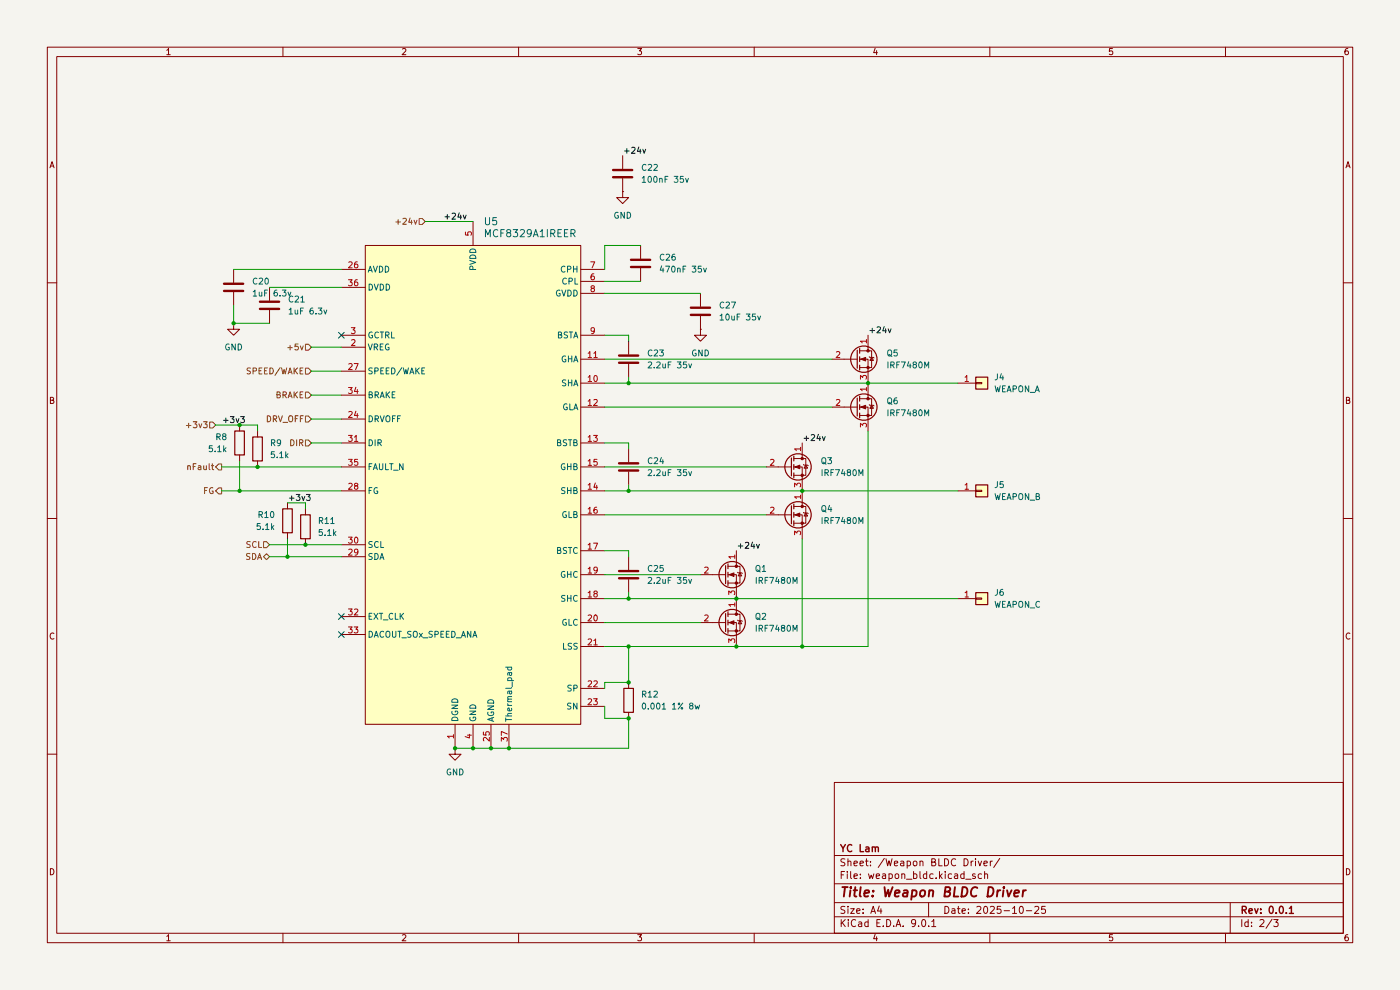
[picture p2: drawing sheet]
(kicad_sch
 (version 20250114)
 (generator "eeschema")
 (generator_version "9.0")
 (paper "A4")
 (title_block
  (title "Weapon BLDC Driver")
  (date "2025-10-25")
  (rev "0.0.1")
  (company "YC Lam"))
 (lib_symbols
  (symbol "2025-10-25_02-51-20:MCF8329A1IREER"
   (pin_names
    (offset 0.254)) (exclude_from_sim no) (in_bom yes) (on_board yes)
   (property "Reference" "U" (at 0 2.54 0) (effects (font (size 1.524 1.524))))
   (property "Value" "MCF8329A1IREER" (at 0 0 0) (effects (font (size 1.524 1.524))))
   (property "Footprint" "footprints:REE0036A-IPC_A" (at 0 0 0) (effects (font (size 1.27 1.27)
    (italic yes)) (hide yes)))
   (property "Datasheet" "https://www.ti.com/lit/gpn/mcf8329a" (at 0 0 0) (effects (font (size 1.27 1.27)
    (italic yes)) (hide yes)))
   (property "Description" "" (at 0 0 0) (effects (font (size 1.27 1.27)) (hide yes)))
   (symbol "MCF8329A1IREER_0_1"
    (pin power_in line (at -1.27 0 0) (length 5.08) (name "AVDD" (effects (font (size 1.27 1.27)))) (number "26" (effects (font (size 1.27 1.27)))))
    (pin power_in line (at -1.27 -3.81 0) (length 5.08) (name "DVDD" (effects (font (size 1.27 1.27)))) (number "36" (effects (font (size 1.27 1.27)))))
    (pin unspecified line (at -1.27 -13.97 0) (length 5.08) (name "GCTRL" (effects (font (size 1.27 1.27)))) (number "3" (effects (font (size 1.27 1.27)))))
    (pin power_in line (at -1.27 -16.51 0) (length 5.08) (name "VREG" (effects (font (size 1.27 1.27)))) (number "2" (effects (font (size 1.27 1.27)))))
    (pin input line (at -1.27 -26.67 0) (length 5.08) (name "BRAKE" (effects (font (size 1.27 1.27)))) (number "34" (effects (font (size 1.27 1.27)))))
    (pin input line (at -1.27 -31.75 0) (length 5.08) (name "DRVOFF" (effects (font (size 1.27 1.27)))) (number "24" (effects (font (size 1.27 1.27)))))
    (pin input line (at -1.27 -36.83 0) (length 5.08) (name "DIR" (effects (font (size 1.27 1.27)))) (number "31" (effects (font (size 1.27 1.27)))))
    (pin open_collector line (at -1.27 -41.91 0) (length 5.08) (name "FAULT_N" (effects (font (size 1.27 1.27)))) (number "35" (effects (font (size 1.27 1.27)))))
    (pin open_collector line (at -1.27 -46.99 0) (length 5.08) (name "FG" (effects (font (size 1.27 1.27)))) (number "28" (effects (font (size 1.27 1.27)))))
    (pin input line (at -1.27 -58.42 0) (length 5.08) (name "SCL" (effects (font (size 1.27 1.27)))) (number "30" (effects (font (size 1.27 1.27)))))
    (pin bidirectional line (at -1.27 -60.96 0) (length 5.08) (name "SDA" (effects (font (size 1.27 1.27)))) (number "29" (effects (font (size 1.27 1.27)))))
    (pin input line (at -1.27 -73.66 0) (length 5.08) (name "EXT_CLK" (effects (font (size 1.27 1.27)))) (number "32" (effects (font (size 1.27 1.27)))))
    (pin bidirectional line (at -1.27 -77.47 0) (length 5.08) (name "DACOUT_SOx_SPEED_ANA" (effects (font (size 1.27 1.27)))) (number "33" (effects (font (size 1.27 1.27)))))
    (pin power_in line (at 22.86 -101.6 90) (length 5.08) (name "DGND" (effects (font (size 1.27 1.27)))) (number "1" (effects (font (size 1.27 1.27)))))
    (pin power_in line (at 26.67 10.16 270) (length 5.08) (name "PVDD" (effects (font (size 1.27 1.27)))) (number "5" (effects (font (size 1.27 1.27)))))
    (pin power_in line (at 26.67 -101.6 90) (length 5.08) (name "GND" (effects (font (size 1.27 1.27)))) (number "4" (effects (font (size 1.27 1.27)))))
    (pin power_in line (at 30.48 -101.6 90) (length 5.08) (name "AGND" (effects (font (size 1.27 1.27)))) (number "25" (effects (font (size 1.27 1.27)))))
    (pin power_in line (at 34.29 -101.6 90) (length 5.08) (name "Thermal_pad" (effects (font (size 1.27 1.27)))) (number "37" (effects (font (size 1.27 1.27)))))
    (pin unspecified line (at 54.61 0 180) (length 5.08) (name "CPH" (effects (font (size 1.27 1.27)))) (number "7" (effects (font (size 1.27 1.27)))))
    (pin unspecified line (at 54.61 -2.54 180) (length 5.08) (name "CPL" (effects (font (size 1.27 1.27)))) (number "6" (effects (font (size 1.27 1.27)))))
    (pin power_in line (at 54.61 -5.08 180) (length 5.08) (name "GVDD" (effects (font (size 1.27 1.27)))) (number "8" (effects (font (size 1.27 1.27)))))
    (pin unspecified line (at 54.61 -13.97 180) (length 5.08) (name "BSTA" (effects (font (size 1.27 1.27)))) (number "9" (effects (font (size 1.27 1.27)))))
    (pin unspecified line (at 54.61 -19.05 180) (length 5.08) (name "GHA" (effects (font (size 1.27 1.27)))) (number "11" (effects (font (size 1.27 1.27)))))
    (pin unspecified line (at 54.61 -24.13 180) (length 5.08) (name "SHA" (effects (font (size 1.27 1.27)))) (number "10" (effects (font (size 1.27 1.27)))))
    (pin unspecified line (at 54.61 -29.21 180) (length 5.08) (name "GLA" (effects (font (size 1.27 1.27)))) (number "12" (effects (font (size 1.27 1.27)))))
    (pin unspecified line (at 54.61 -36.83 180) (length 5.08) (name "BSTB" (effects (font (size 1.27 1.27)))) (number "13" (effects (font (size 1.27 1.27)))))
    (pin unspecified line (at 54.61 -41.91 180) (length 5.08) (name "GHB" (effects (font (size 1.27 1.27)))) (number "15" (effects (font (size 1.27 1.27)))))
    (pin unspecified line (at 54.61 -46.99 180) (length 5.08) (name "SHB" (effects (font (size 1.27 1.27)))) (number "14" (effects (font (size 1.27 1.27)))))
    (pin unspecified line (at 54.61 -52.07 180) (length 5.08) (name "GLB" (effects (font (size 1.27 1.27)))) (number "16" (effects (font (size 1.27 1.27)))))
    (pin unspecified line (at 54.61 -59.69 180) (length 5.08) (name "BSTC" (effects (font (size 1.27 1.27)))) (number "17" (effects (font (size 1.27 1.27)))))
    (pin unspecified line (at 54.61 -64.77 180) (length 5.08) (name "GHC" (effects (font (size 1.27 1.27)))) (number "19" (effects (font (size 1.27 1.27)))))
    (pin unspecified line (at 54.61 -69.85 180) (length 5.08) (name "SHC" (effects (font (size 1.27 1.27)))) (number "18" (effects (font (size 1.27 1.27)))))
    (pin unspecified line (at 54.61 -74.93 180) (length 5.08) (name "GLC" (effects (font (size 1.27 1.27)))) (number "20" (effects (font (size 1.27 1.27)))))
    (pin power_in line (at 54.61 -80.01 180) (length 5.08) (name "LSS" (effects (font (size 1.27 1.27)))) (number "21" (effects (font (size 1.27 1.27)))))
    (pin tri_state line (at 54.61 -88.9 180) (length 5.08) (name "SP" (effects (font (size 1.27 1.27)))) (number "22" (effects (font (size 1.27 1.27)))))
    (pin tri_state line (at 54.61 -92.71 180) (length 5.08) (name "SN" (effects (font (size 1.27 1.27)))) (number "23" (effects (font (size 1.27 1.27))))))
   (symbol "MCF8329A1IREER_1_1"
    (rectangle (start 3.81 5.08) (end 49.53 -96.52) (stroke (width 0) (type solid)) (fill (type background)))
    (pin input line (at -1.27 -21.59 0) (length 5.08) (name "SPEED/WAKE" (effects (font (size 1.27 1.27)))) (number "27" (effects (font (size 1.27 1.27))))))
   (embedded_fonts no))
  (symbol "Connector_Generic:Conn_01x01"
   (pin_names
    (offset 1.016) (hide yes)) (exclude_from_sim no) (in_bom yes) (on_board yes)
   (property "Reference" "J" (at 0 2.54 0) (effects (font (size 1.27 1.27))))
   (property "Value" "Conn_01x01" (at 0 -2.54 0) (effects (font (size 1.27 1.27))))
   (property "Footprint" "" (at 0 0 0) (effects (font (size 1.27 1.27)) (hide yes)))
   (property "Datasheet" "~" (at 0 0 0) (effects (font (size 1.27 1.27)) (hide yes)))
   (property "Description" "Generic connector, single row, 01x01, script generated (kicad-library-utils/schlib/autogen/connector/)" (at 0 0 0) (effects (font (size 1.27 1.27)) (hide yes)))
   (symbol "Conn_01x01_1_1"
    (rectangle (start -1.27 1.27) (end 1.27 -1.27) (stroke (width 0.254) (type default)) (fill (type background)))
    (rectangle (start -1.27 0.127) (end 0 -0.127) (stroke (width 0.1524) (type default)) (fill (type none)))
    (pin passive line (at -5.08 0 0) (length 3.81) (name "Pin_1" (effects (font (size 1.27 1.27)))) (number "1" (effects (font (size 1.27 1.27))))))
   (embedded_fonts no))
  (symbol "Device:C"
   (pin_numbers (hide yes))
   (pin_names
    (offset 0.254)) (exclude_from_sim no) (in_bom yes) (on_board yes)
   (property "Reference" "C" (at 0.635 2.54 0) (effects (font (size 1.27 1.27)) (justify left)))
   (property "Value" "C" (at 0.635 -2.54 0) (effects (font (size 1.27 1.27)) (justify left)))
   (property "Footprint" "" (at 0.9652 -3.81 0) (effects (font (size 1.27 1.27)) (hide yes)))
   (property "Datasheet" "~" (at 0 0 0) (effects (font (size 1.27 1.27)) (hide yes)))
   (property "Description" "Unpolarized capacitor" (at 0 0 0) (effects (font (size 1.27 1.27)) (hide yes)))
   (symbol "C_0_1"
    (polyline (pts (xy -2.032 0.762) (xy 2.032 0.762)) (stroke (width 0.508) (type default)) (fill (type none)))
    (polyline (pts (xy -2.032 -0.762) (xy 2.032 -0.762)) (stroke (width 0.508) (type default)) (fill (type none))))
   (symbol "C_1_1"
    (pin passive line (at 0 3.81 270) (length 2.794) (name "~" (effects (font (size 1.27 1.27)))) (number "1" (effects (font (size 1.27 1.27)))))
    (pin passive line (at 0 -3.81 90) (length 2.794) (name "~" (effects (font (size 1.27 1.27)))) (number "2" (effects (font (size 1.27 1.27))))))
   (embedded_fonts no))
  (symbol "Device:R"
   (pin_numbers (hide yes))
   (pin_names
    (offset 0)) (exclude_from_sim no) (in_bom yes) (on_board yes)
   (property "Reference" "R" (at 2.032 0 90) (effects (font (size 1.27 1.27))))
   (property "Value" "R" (at 0 0 90) (effects (font (size 1.27 1.27))))
   (property "Footprint" "" (at -1.778 0 90) (effects (font (size 1.27 1.27)) (hide yes)))
   (property "Datasheet" "~" (at 0 0 0) (effects (font (size 1.27 1.27)) (hide yes)))
   (property "Description" "Resistor" (at 0 0 0) (effects (font (size 1.27 1.27)) (hide yes)))
   (symbol "R_0_1"
    (rectangle (start -1.016 -2.54) (end 1.016 2.54) (stroke (width 0.254) (type default)) (fill (type none))))
   (symbol "R_1_1"
    (pin passive line (at 0 3.81 270) (length 1.27) (name "~" (effects (font (size 1.27 1.27)))) (number "1" (effects (font (size 1.27 1.27)))))
    (pin passive line (at 0 -3.81 90) (length 1.27) (name "~" (effects (font (size 1.27 1.27)))) (number "2" (effects (font (size 1.27 1.27))))))
   (embedded_fonts no))
  (symbol "Transistor_FET:IRF7480M"
   (pin_names (hide yes)) (exclude_from_sim no) (in_bom yes) (on_board yes)
   (property "Reference" "Q" (at 5.08 1.905 0) (effects (font (size 1.27 1.27)) (justify left)))
   (property "Value" "IRF7480M" (at 5.08 0 0) (effects (font (size 1.27 1.27)) (justify left)))
   (property "Footprint" "Package_DirectFET:DirectFET_ME" (at 5.08 -1.905 0) (effects (font (size 1.27 1.27)
    (italic yes)) (justify left) (hide yes)))
   (property "Datasheet" "https://www.infineon.com/dgdl/Infineon-IRF7480M-DS-v01_02-EN.pdf?fileId=5546d462533600a4015355ff8fa41c30" (at 5.08 -3.81 0) (effects (font (size 1.27 1.27)) (justify left) (hide yes)))
   (property "Description" "330A Id, 40V Vds, 1.2mOhm Rds, N-Channel MOSFET, DirectFET ME" (at 0 0 0) (effects (font (size 1.27 1.27)) (hide yes)))
   (symbol "IRF7480M_0_1"
    (polyline (pts (xy 0.254 1.905) (xy 0.254 -1.905)) (stroke (width 0.254) (type default)) (fill (type none)))
    (polyline (pts (xy 0.254 0) (xy -2.54 0)) (stroke (width 0) (type default)) (fill (type none)))
    (polyline (pts (xy 0.762 2.286) (xy 0.762 1.27)) (stroke (width 0.254) (type default)) (fill (type none)))
    (polyline (pts (xy 0.762 0.508) (xy 0.762 -0.508)) (stroke (width 0.254) (type default)) (fill (type none)))
    (polyline (pts (xy 0.762 -1.27) (xy 0.762 -2.286)) (stroke (width 0.254) (type default)) (fill (type none)))
    (polyline (pts (xy 0.762 -1.778) (xy 3.302 -1.778) (xy 3.302 1.778) (xy 0.762 1.778)) (stroke (width 0) (type default)) (fill (type none)))
    (polyline (pts (xy 1.016 0) (xy 2.032 0.381) (xy 2.032 -0.381) (xy 1.016 0)) (stroke (width 0) (type default)) (fill (type outline)))
    (circle (center 1.651 0) (radius 2.794) (stroke (width 0.254) (type default)) (fill (type none)))
    (polyline (pts (xy 2.54 2.54) (xy 2.54 1.778)) (stroke (width 0) (type default)) (fill (type none)))
    (circle (center 2.54 1.778) (radius 0.254) (stroke (width 0) (type default)) (fill (type outline)))
    (circle (center 2.54 -1.778) (radius 0.254) (stroke (width 0) (type default)) (fill (type outline)))
    (polyline (pts (xy 2.54 -2.54) (xy 2.54 0) (xy 0.762 0)) (stroke (width 0) (type default)) (fill (type none)))
    (polyline (pts (xy 2.794 0.508) (xy 2.921 0.381) (xy 3.683 0.381) (xy 3.81 0.254)) (stroke (width 0) (type default)) (fill (type none)))
    (polyline (pts (xy 3.302 0.381) (xy 2.921 -0.254) (xy 3.683 -0.254) (xy 3.302 0.381)) (stroke (width 0) (type default)) (fill (type none))))
   (symbol "IRF7480M_1_1"
    (pin input line (at -5.08 0 0) (length 2.54) (name "G" (effects (font (size 1.27 1.27)))) (number "2" (effects (font (size 1.27 1.27)))))
    (pin passive line (at 2.54 5.08 270) (length 2.54) (name "D" (effects (font (size 1.27 1.27)))) (number "1" (effects (font (size 1.27 1.27)))))
    (pin passive line (at 2.54 -5.08 90) (length 2.54) (name "S" (effects (font (size 1.27 1.27)))) (number "3" (effects (font (size 1.27 1.27))))))
   (embedded_fonts no))
  (symbol "power:GND"
   (power)
   (pin_numbers (hide yes))
   (pin_names
    (offset 0) (hide yes)) (exclude_from_sim no) (in_bom yes) (on_board yes)
   (property "Reference" "#PWR" (at 0 -6.35 0) (effects (font (size 1.27 1.27)) (hide yes)))
   (property "Value" "GND" (at 0 -3.81 0) (effects (font (size 1.27 1.27))))
   (property "Footprint" "" (at 0 0 0) (effects (font (size 1.27 1.27)) (hide yes)))
   (property "Datasheet" "" (at 0 0 0) (effects (font (size 1.27 1.27)) (hide yes)))
   (property "Description" "Power symbol creates a global label with name \"GND\" , ground" (at 0 0 0) (effects (font (size 1.27 1.27)) (hide yes)))
   (symbol "GND_0_1"
    (polyline (pts (xy 0 0) (xy 0 -1.27) (xy 1.27 -1.27) (xy 0 -2.54) (xy -1.27 -1.27) (xy 0 -1.27)) (stroke (width 0) (type default)) (fill (type none))))
   (symbol "GND_1_1"
    (pin power_in line (at 0 0 270) (length 0) (name "~" (effects (font (size 1.27 1.27)))) (number "1" (effects (font (size 1.27 1.27))))))
   (embedded_fonts no)))
 (junction
  (at 50.8 104.14)
  (diameter 0)
  (color 0 0 0 0))
 (junction
  (at 60.96 118.11)
  (diameter 0)
  (color 0 0 0 0))
 (junction
  (at 64.77 115.57)
  (diameter 0)
  (color 0 0 0 0))
 (junction
  (at 49.53 68.58)
  (diameter 0)
  (color 0 0 0 0))
 (junction
  (at 50.8 90.17)
  (diameter 0)
  (color 0 0 0 0))
 (junction
  (at 133.35 104.14)
  (diameter 0)
  (color 0 0 0 0))
 (junction
  (at 156.21 137.16)
  (diameter 0)
  (color 0 0 0 0))
 (junction
  (at 184.15 81.28)
  (diameter 0)
  (color 0 0 0 0))
 (junction
  (at 133.35 81.28)
  (diameter 0)
  (color 0 0 0 0))
 (junction
  (at 96.52 158.75)
  (diameter 0)
  (color 0 0 0 0))
 (junction
  (at 133.35 137.16)
  (diameter 0)
  (color 0 0 0 0))
 (junction
  (at 170.18 137.16)
  (diameter 0)
  (color 0 0 0 0))
 (junction
  (at 133.35 152.4)
  (diameter 0)
  (color 0 0 0 0))
 (junction
  (at 170.18 104.14)
  (diameter 0)
  (color 0 0 0 0))
 (junction
  (at 156.21 127)
  (diameter 0)
  (color 0 0 0 0))
 (junction
  (at 107.95 158.75)
  (diameter 0)
  (color 0 0 0 0))
 (junction
  (at 133.35 144.78)
  (diameter 0)
  (color 0 0 0 0))
 (junction
  (at 54.61 99.06)
  (diameter 0)
  (color 0 0 0 0))
 (junction
  (at 104.14 158.75)
  (diameter 0)
  (color 0 0 0 0))
 (junction
  (at 133.35 127)
  (diameter 0)
  (color 0 0 0 0))
 (junction
  (at 100.33 158.75)
  (diameter 0)
  (color 0 0 0 0))
 (no_connect
  (at 72.39 130.81))
 (no_connect
  (at 72.39 134.62))
 (no_connect
  (at 72.39 71.12))
 (wire
  (pts (xy 133.35 137.16) (xy 128.27 137.16))
  (stroke (width 0) (type default)))
 (wire
  (pts (xy 128.27 152.4) (xy 128.27 149.86))
  (stroke (width 0) (type default)))
 (wire
  (pts (xy 133.35 152.4) (xy 128.27 152.4))
  (stroke (width 0) (type default)))
 (wire
  (pts (xy 49.53 64.77) (xy 49.53 68.58))
  (stroke (width 0) (type default)))
 (wire
  (pts (xy 128.27 86.36) (xy 176.53 86.36))
  (stroke (width 0) (type default)))
 (wire
  (pts (xy 133.35 93.98) (xy 128.27 93.98))
  (stroke (width 0) (type default)))
 (wire
  (pts (xy 128.27 62.23) (xy 148.59 62.23))
  (stroke (width 0) (type default)))
 (wire
  (pts (xy 133.35 127) (xy 156.21 127))
  (stroke (width 0) (type default)))
 (wire
  (pts (xy 133.35 116.84) (xy 128.27 116.84))
  (stroke (width 0) (type default)))
 (wire
  (pts (xy 156.21 137.16) (xy 170.18 137.16))
  (stroke (width 0) (type default)))
 (wire
  (pts (xy 57.15 115.57) (xy 64.77 115.57))
  (stroke (width 0) (type default)))
 (wire
  (pts (xy 133.35 95.25) (xy 133.35 93.98))
  (stroke (width 0) (type default)))
 (wire
  (pts (xy 64.77 115.57) (xy 72.39 115.57))
  (stroke (width 0) (type default)))
 (wire
  (pts (xy 49.53 57.15) (xy 72.39 57.15))
  (stroke (width 0) (type default)))
 (wire
  (pts (xy 57.15 60.96) (xy 72.39 60.96))
  (stroke (width 0) (type default)))
 (wire
  (pts (xy 128.27 76.2) (xy 176.53 76.2))
  (stroke (width 0) (type default)))
 (wire
  (pts (xy 128.27 144.78) (xy 133.35 144.78))
  (stroke (width 0) (type default)))
 (wire
  (pts (xy 128.27 109.22) (xy 162.56 109.22))
  (stroke (width 0) (type default)))
 (wire
  (pts (xy 135.89 52.07) (xy 128.27 52.07))
  (stroke (width 0) (type default)))
 (wire
  (pts (xy 133.35 72.39) (xy 133.35 71.12))
  (stroke (width 0) (type default)))
 (wire
  (pts (xy 90.17 46.99) (xy 100.33 46.99))
  (stroke (width 0) (type default)))
 (wire
  (pts (xy 54.61 99.06) (xy 72.39 99.06))
  (stroke (width 0) (type default)))
 (wire
  (pts (xy 46.99 99.06) (xy 54.61 99.06))
  (stroke (width 0) (type default)))
 (wire
  (pts (xy 64.77 106.68) (xy 64.77 107.95))
  (stroke (width 0) (type default)))
 (wire
  (pts (xy 60.96 114.3) (xy 60.96 118.11))
  (stroke (width 0) (type default)))
 (wire
  (pts (xy 128.27 81.28) (xy 133.35 81.28))
  (stroke (width 0) (type default)))
 (wire
  (pts (xy 66.04 83.82) (xy 72.39 83.82))
  (stroke (width 0) (type default)))
 (wire
  (pts (xy 96.52 158.75) (xy 100.33 158.75))
  (stroke (width 0) (type default)))
 (wire
  (pts (xy 45.72 90.17) (xy 50.8 90.17))
  (stroke (width 0) (type default)))
 (wire
  (pts (xy 184.15 81.28) (xy 203.2 81.28))
  (stroke (width 0) (type default)))
 (wire
  (pts (xy 128.27 59.69) (xy 135.89 59.69))
  (stroke (width 0) (type default)))
 (wire
  (pts (xy 156.21 137.16) (xy 133.35 137.16))
  (stroke (width 0) (type default)))
 (wire
  (pts (xy 133.35 80.01) (xy 133.35 81.28))
  (stroke (width 0) (type default)))
 (wire
  (pts (xy 133.35 158.75) (xy 107.95 158.75))
  (stroke (width 0) (type default)))
 (wire
  (pts (xy 133.35 152.4) (xy 133.35 158.75))
  (stroke (width 0) (type default)))
 (wire
  (pts (xy 133.35 118.11) (xy 133.35 116.84))
  (stroke (width 0) (type default)))
 (wire
  (pts (xy 128.27 52.07) (xy 128.27 57.15))
  (stroke (width 0) (type default)))
 (wire
  (pts (xy 170.18 104.14) (xy 203.2 104.14))
  (stroke (width 0) (type default)))
 (wire
  (pts (xy 50.8 97.79) (xy 50.8 104.14))
  (stroke (width 0) (type default)))
 (wire
  (pts (xy 133.35 102.87) (xy 133.35 104.14))
  (stroke (width 0) (type default)))
 (wire
  (pts (xy 49.53 68.58) (xy 57.15 68.58))
  (stroke (width 0) (type default)))
 (wire
  (pts (xy 54.61 91.44) (xy 54.61 90.17))
  (stroke (width 0) (type default)))
 (wire
  (pts (xy 46.99 104.14) (xy 50.8 104.14))
  (stroke (width 0) (type default)))
 (wire
  (pts (xy 128.27 121.92) (xy 148.59 121.92))
  (stroke (width 0) (type default)))
 (wire
  (pts (xy 184.15 137.16) (xy 170.18 137.16))
  (stroke (width 0) (type default)))
 (wire
  (pts (xy 100.33 158.75) (xy 104.14 158.75))
  (stroke (width 0) (type default)))
 (wire
  (pts (xy 66.04 78.74) (xy 72.39 78.74))
  (stroke (width 0) (type default)))
 (wire
  (pts (xy 54.61 90.17) (xy 50.8 90.17))
  (stroke (width 0) (type default)))
 (wire
  (pts (xy 128.27 146.05) (xy 128.27 144.78))
  (stroke (width 0) (type default)))
 (wire
  (pts (xy 66.04 93.98) (xy 72.39 93.98))
  (stroke (width 0) (type default)))
 (wire
  (pts (xy 128.27 104.14) (xy 133.35 104.14))
  (stroke (width 0) (type default)))
 (wire
  (pts (xy 60.96 106.68) (xy 64.77 106.68))
  (stroke (width 0) (type default)))
 (wire
  (pts (xy 60.96 118.11) (xy 72.39 118.11))
  (stroke (width 0) (type default)))
 (wire
  (pts (xy 128.27 127) (xy 133.35 127))
  (stroke (width 0) (type default)))
 (wire
  (pts (xy 184.15 91.44) (xy 184.15 137.16))
  (stroke (width 0) (type default)))
 (wire
  (pts (xy 133.35 71.12) (xy 128.27 71.12))
  (stroke (width 0) (type default)))
 (wire
  (pts (xy 170.18 114.3) (xy 170.18 137.16))
  (stroke (width 0) (type default)))
 (wire
  (pts (xy 156.21 127) (xy 203.2 127))
  (stroke (width 0) (type default)))
 (wire
  (pts (xy 66.04 73.66) (xy 72.39 73.66))
  (stroke (width 0) (type default)))
 (wire
  (pts (xy 104.14 158.75) (xy 107.95 158.75))
  (stroke (width 0) (type default)))
 (wire
  (pts (xy 128.27 99.06) (xy 162.56 99.06))
  (stroke (width 0) (type default)))
 (wire
  (pts (xy 133.35 137.16) (xy 133.35 144.78))
  (stroke (width 0) (type default)))
 (wire
  (pts (xy 133.35 125.73) (xy 133.35 127))
  (stroke (width 0) (type default)))
 (wire
  (pts (xy 133.35 81.28) (xy 184.15 81.28))
  (stroke (width 0) (type default)))
 (wire
  (pts (xy 128.27 132.08) (xy 148.59 132.08))
  (stroke (width 0) (type default)))
 (wire
  (pts (xy 57.15 118.11) (xy 60.96 118.11))
  (stroke (width 0) (type default)))
 (wire
  (pts (xy 50.8 104.14) (xy 72.39 104.14))
  (stroke (width 0) (type default)))
 (wire
  (pts (xy 66.04 88.9) (xy 72.39 88.9))
  (stroke (width 0) (type default)))
 (wire
  (pts (xy 133.35 104.14) (xy 170.18 104.14))
  (stroke (width 0) (type default)))
 (label "+24v"
  (at 93.98 46.99 0)
  (effects (font (size 1.27 1.27)) (justify left bottom)))
 (label "+24v"
  (at 170.18 93.98 0)
  (effects (font (size 1.27 1.27)) (justify left bottom)))
 (label "+3v3"
  (at 46.99 90.17 0)
  (effects (font (size 1.27 1.27)) (justify left bottom)))
 (label "+24v"
  (at 156.21 116.84 0)
  (effects (font (size 1.27 1.27)) (justify left bottom)))
 (label "+3v3"
  (at 60.96 106.68 0)
  (effects (font (size 1.27 1.27)) (justify left bottom)))
 (label "+24v"
  (at 184.15 71.12 0)
  (effects (font (size 1.27 1.27)) (justify left bottom)))
 (label "+24v"
  (at 132.08 33.02 0)
  (effects (font (size 1.27 1.27)) (justify left bottom)))
 (hierarchical_label "+3v3"
  (shape input)
  (at 45.72 90.17 180)
  (effects (font (size 1.27 1.27)) (justify right)))
 (hierarchical_label "DRV_OFF"
  (shape input)
  (at 66.04 88.9 180)
  (effects (font (size 1.27 1.27)) (justify right)))
 (hierarchical_label "BRAKE"
  (shape input)
  (at 66.04 83.82 180)
  (effects (font (size 1.27 1.27)) (justify right)))
 (hierarchical_label "FG"
  (shape output)
  (at 46.99 104.14 180)
  (effects (font (size 1.27 1.27)) (justify right)))
 (hierarchical_label "+24v"
  (shape input)
  (at 90.17 46.99 180)
  (effects (font (size 1.27 1.27)) (justify right)))
 (hierarchical_label "+5v"
  (shape input)
  (at 66.04 73.66 180)
  (effects (font (size 1.27 1.27)) (justify right)))
 (hierarchical_label "SPEED{slash}WAKE"
  (shape input)
  (at 66.04 78.74 180)
  (effects (font (size 1.27 1.27)) (justify right)))
 (hierarchical_label "SCL"
  (shape input)
  (at 57.15 115.57 180)
  (effects (font (size 1.27 1.27)) (justify right)))
 (hierarchical_label "nFault"
  (shape output)
  (at 46.99 99.06 180)
  (effects (font (size 1.27 1.27)) (justify right)))
 (hierarchical_label "SDA"
  (shape bidirectional)
  (at 57.15 118.11 180)
  (effects (font (size 1.27 1.27)) (justify right)))
 (hierarchical_label "DIR"
  (shape input)
  (at 66.04 93.98 180)
  (effects (font (size 1.27 1.27)) (justify right)))
 (symbol
  (lib_id "Transistor_FET:IRF7480M")
  (at 167.64 99.06 0)
  (unit 1)
  (exclude_from_sim no)
  (in_bom yes)
  (on_board yes)
  (dnp no)
  (fields_autoplaced yes)
  (property "Reference" "Q3" (at 173.99 97.7899 0) (effects (font (size 1.27 1.27)) (justify left)))
  (property "Value" "IRF7480M" (at 173.99 100.3299 0) (effects (font (size 1.27 1.27)) (justify left)))
  (property "Footprint" "Package_DirectFET:DirectFET_ME" (at 172.72 100.965 0) (effects (font (size 1.27 1.27)
    (italic yes)) (justify left) (hide yes)))
  (property "Datasheet" "https://www.infineon.com/dgdl/Infineon-IRF7480M-DS-v01_02-EN.pdf?fileId=5546d462533600a4015355ff8fa41c30" (at 172.72 102.87 0) (effects (font (size 1.27 1.27)) (justify left) (hide yes)))
  (property "Description" "330A Id, 40V Vds, 1.2mOhm Rds, N-Channel MOSFET, DirectFET ME" (at 167.64 99.06 0) (effects (font (size 1.27 1.27)) (hide yes)))
  (pin "3")
  (pin "2")
  (pin "1"))
 (symbol
  (lib_id "Transistor_FET:IRF7480M")
  (at 153.67 132.08 0)
  (unit 1)
  (exclude_from_sim no)
  (in_bom yes)
  (on_board yes)
  (dnp no)
  (fields_autoplaced yes)
  (property "Reference" "Q2" (at 160.02 130.8099 0) (effects (font (size 1.27 1.27)) (justify left)))
  (property "Value" "IRF7480M" (at 160.02 133.3499 0) (effects (font (size 1.27 1.27)) (justify left)))
  (property "Footprint" "Package_DirectFET:DirectFET_ME" (at 158.75 133.985 0) (effects (font (size 1.27 1.27)
    (italic yes)) (justify left) (hide yes)))
  (property "Datasheet" "https://www.infineon.com/dgdl/Infineon-IRF7480M-DS-v01_02-EN.pdf?fileId=5546d462533600a4015355ff8fa41c30" (at 158.75 135.89 0) (effects (font (size 1.27 1.27)) (justify left) (hide yes)))
  (property "Description" "330A Id, 40V Vds, 1.2mOhm Rds, N-Channel MOSFET, DirectFET ME" (at 153.67 132.08 0) (effects (font (size 1.27 1.27)) (hide yes)))
  (pin "3")
  (pin "2")
  (pin "1"))
 (symbol
  (lib_id "Transistor_FET:IRF7480M")
  (at 167.64 109.22 0)
  (unit 1)
  (exclude_from_sim no)
  (in_bom yes)
  (on_board yes)
  (dnp no)
  (fields_autoplaced yes)
  (property "Reference" "Q4" (at 173.99 107.9499 0) (effects (font (size 1.27 1.27)) (justify left)))
  (property "Value" "IRF7480M" (at 173.99 110.4899 0) (effects (font (size 1.27 1.27)) (justify left)))
  (property "Footprint" "Package_DirectFET:DirectFET_ME" (at 172.72 111.125 0) (effects (font (size 1.27 1.27)
    (italic yes)) (justify left) (hide yes)))
  (property "Datasheet" "https://www.infineon.com/dgdl/Infineon-IRF7480M-DS-v01_02-EN.pdf?fileId=5546d462533600a4015355ff8fa41c30" (at 172.72 113.03 0) (effects (font (size 1.27 1.27)) (justify left) (hide yes)))
  (property "Description" "330A Id, 40V Vds, 1.2mOhm Rds, N-Channel MOSFET, DirectFET ME" (at 167.64 109.22 0) (effects (font (size 1.27 1.27)) (hide yes)))
  (pin "3")
  (pin "2")
  (pin "1"))
 (symbol
  (lib_id "Device:R")
  (at 64.77 111.76 0)
  (unit 1)
  (exclude_from_sim no)
  (in_bom yes)
  (on_board yes)
  (dnp no)
  (fields_autoplaced yes)
  (property "Reference" "R11" (at 67.31 110.4899 0) (effects (font (size 1.27 1.27)) (justify left)))
  (property "Value" "5.1k" (at 67.31 113.0299 0) (effects (font (size 1.27 1.27)) (justify left)))
  (property "Footprint" "Resistor_SMD:R_0402_1005Metric" (at 62.992 111.76 90) (effects (font (size 1.27 1.27)) (hide yes)))
  (property "Datasheet" "~" (at 64.77 111.76 0) (effects (font (size 1.27 1.27)) (hide yes)))
  (property "Description" "Resistor" (at 64.77 111.76 0) (effects (font (size 1.27 1.27)) (hide yes)))
  (pin "1")
  (pin "2"))
 (symbol
  (lib_id "Device:C")
  (at 148.59 66.04 0)
  (unit 1)
  (exclude_from_sim no)
  (in_bom yes)
  (on_board yes)
  (dnp no)
  (fields_autoplaced yes)
  (property "Reference" "C27" (at 152.4 64.7699 0) (effects (font (size 1.27 1.27)) (justify left)))
  (property "Value" "10uF 35v" (at 152.4 67.3099 0) (effects (font (size 1.27 1.27)) (justify left)))
  (property "Footprint" "Capacitor_SMD:C_0603_1608Metric" (at 149.5552 69.85 0) (effects (font (size 1.27 1.27)) (hide yes)))
  (property "Datasheet" "~" (at 148.59 66.04 0) (effects (font (size 1.27 1.27)) (hide yes)))
  (property "Description" "Unpolarized capacitor" (at 148.59 66.04 0) (effects (font (size 1.27 1.27)) (hide yes)))
  (pin "1")
  (pin "2"))
 (symbol
  (lib_id "Transistor_FET:IRF7480M")
  (at 181.61 76.2 0)
  (unit 1)
  (exclude_from_sim no)
  (in_bom yes)
  (on_board yes)
  (dnp no)
  (fields_autoplaced yes)
  (property "Reference" "Q5" (at 187.96 74.9299 0) (effects (font (size 1.27 1.27)) (justify left)))
  (property "Value" "IRF7480M" (at 187.96 77.4699 0) (effects (font (size 1.27 1.27)) (justify left)))
  (property "Footprint" "Package_DirectFET:DirectFET_ME" (at 186.69 78.105 0) (effects (font (size 1.27 1.27)
    (italic yes)) (justify left) (hide yes)))
  (property "Datasheet" "https://www.infineon.com/dgdl/Infineon-IRF7480M-DS-v01_02-EN.pdf?fileId=5546d462533600a4015355ff8fa41c30" (at 186.69 80.01 0) (effects (font (size 1.27 1.27)) (justify left) (hide yes)))
  (property "Description" "330A Id, 40V Vds, 1.2mOhm Rds, N-Channel MOSFET, DirectFET ME" (at 181.61 76.2 0) (effects (font (size 1.27 1.27)) (hide yes)))
  (pin "3")
  (pin "2")
  (pin "1"))
 (symbol
  (lib_id "Device:R")
  (at 133.35 148.59 0)
  (unit 1)
  (exclude_from_sim no)
  (in_bom yes)
  (on_board yes)
  (dnp no)
  (fields_autoplaced yes)
  (property "Reference" "R12" (at 135.89 147.3199 0) (effects (font (size 1.27 1.27)) (justify left)))
  (property "Value" "0.001 1% 8w" (at 135.89 149.8599 0) (effects (font (size 1.27 1.27)) (justify left)))
  (property "Footprint" "Resistor_SMD:R_2512_6332Metric" (at 131.572 148.59 90) (effects (font (size 1.27 1.27)) (hide yes)))
  (property "Datasheet" "~" (at 133.35 148.59 0) (effects (font (size 1.27 1.27)) (hide yes)))
  (property "Description" "Resistor" (at 133.35 148.59 0) (effects (font (size 1.27 1.27)) (hide yes)))
  (pin "1")
  (pin "2"))
 (symbol
  (lib_id "power:GND")
  (at 148.59 69.85 0)
  (unit 1)
  (exclude_from_sim no)
  (in_bom yes)
  (on_board yes)
  (dnp no)
  (fields_autoplaced yes)
  (property "Reference" "#PWR016" (at 148.59 76.2 0) (effects (font (size 1.27 1.27)) (hide yes)))
  (property "Value" "GND" (at 148.59 74.93 0) (effects (font (size 1.27 1.27))))
  (property "Footprint" "" (at 148.59 69.85 0) (effects (font (size 1.27 1.27)) (hide yes)))
  (property "Datasheet" "" (at 148.59 69.85 0) (effects (font (size 1.27 1.27)) (hide yes)))
  (property "Description" "Power symbol creates a global label with name \"GND\" , ground" (at 148.59 69.85 0) (effects (font (size 1.27 1.27)) (hide yes)))
  (pin "1"))
 (symbol
  (lib_id "Device:R")
  (at 50.8 93.98 0)
  (mirror y)
  (unit 1)
  (exclude_from_sim no)
  (in_bom yes)
  (on_board yes)
  (dnp no)
  (property "Reference" "R8" (at 48.26 92.7099 0) (effects (font (size 1.27 1.27)) (justify left)))
  (property "Value" "5.1k" (at 48.26 95.2499 0) (effects (font (size 1.27 1.27)) (justify left)))
  (property "Footprint" "Resistor_SMD:R_0402_1005Metric" (at 52.578 93.98 90) (effects (font (size 1.27 1.27)) (hide yes)))
  (property "Datasheet" "~" (at 50.8 93.98 0) (effects (font (size 1.27 1.27)) (hide yes)))
  (property "Description" "Resistor" (at 50.8 93.98 0) (effects (font (size 1.27 1.27)) (hide yes)))
  (pin "1")
  (pin "2"))
 (symbol
  (lib_id "Device:C")
  (at 133.35 99.06 0)
  (unit 1)
  (exclude_from_sim no)
  (in_bom yes)
  (on_board yes)
  (dnp no)
  (fields_autoplaced yes)
  (property "Reference" "C24" (at 137.16 97.7899 0) (effects (font (size 1.27 1.27)) (justify left)))
  (property "Value" "2.2uF 35v" (at 137.16 100.3299 0) (effects (font (size 1.27 1.27)) (justify left)))
  (property "Footprint" "Capacitor_SMD:C_0402_1005Metric" (at 134.3152 102.87 0) (effects (font (size 1.27 1.27)) (hide yes)))
  (property "Datasheet" "~" (at 133.35 99.06 0) (effects (font (size 1.27 1.27)) (hide yes)))
  (property "Description" "Unpolarized capacitor" (at 133.35 99.06 0) (effects (font (size 1.27 1.27)) (hide yes)))
  (pin "1")
  (pin "2"))
 (symbol
  (lib_id "Device:R")
  (at 60.96 110.49 0)
  (mirror y)
  (unit 1)
  (exclude_from_sim no)
  (in_bom yes)
  (on_board yes)
  (dnp no)
  (property "Reference" "R10" (at 58.42 109.2199 0) (effects (font (size 1.27 1.27)) (justify left)))
  (property "Value" "5.1k" (at 58.42 111.7599 0) (effects (font (size 1.27 1.27)) (justify left)))
  (property "Footprint" "Resistor_SMD:R_0402_1005Metric" (at 62.738 110.49 90) (effects (font (size 1.27 1.27)) (hide yes)))
  (property "Datasheet" "~" (at 60.96 110.49 0) (effects (font (size 1.27 1.27)) (hide yes)))
  (property "Description" "Resistor" (at 60.96 110.49 0) (effects (font (size 1.27 1.27)) (hide yes)))
  (pin "1")
  (pin "2"))
 (symbol
  (lib_id "Device:C")
  (at 49.53 60.96 0)
  (unit 1)
  (exclude_from_sim no)
  (in_bom yes)
  (on_board yes)
  (dnp no)
  (fields_autoplaced yes)
  (property "Reference" "C20" (at 53.34 59.6899 0) (effects (font (size 1.27 1.27)) (justify left)))
  (property "Value" "1uF 6.3v" (at 53.34 62.2299 0) (effects (font (size 1.27 1.27)) (justify left)))
  (property "Footprint" "Capacitor_SMD:C_0402_1005Metric" (at 50.4952 64.77 0) (effects (font (size 1.27 1.27)) (hide yes)))
  (property "Datasheet" "~" (at 49.53 60.96 0) (effects (font (size 1.27 1.27)) (hide yes)))
  (property "Description" "Unpolarized capacitor" (at 49.53 60.96 0) (effects (font (size 1.27 1.27)) (hide yes)))
  (pin "2")
  (pin "1"))
 (symbol
  (lib_id "Device:R")
  (at 54.61 95.25 0)
  (unit 1)
  (exclude_from_sim no)
  (in_bom yes)
  (on_board yes)
  (dnp no)
  (fields_autoplaced yes)
  (property "Reference" "R9" (at 57.15 93.9799 0) (effects (font (size 1.27 1.27)) (justify left)))
  (property "Value" "5.1k" (at 57.15 96.5199 0) (effects (font (size 1.27 1.27)) (justify left)))
  (property "Footprint" "Resistor_SMD:R_0402_1005Metric" (at 52.832 95.25 90) (effects (font (size 1.27 1.27)) (hide yes)))
  (property "Datasheet" "~" (at 54.61 95.25 0) (effects (font (size 1.27 1.27)) (hide yes)))
  (property "Description" "Resistor" (at 54.61 95.25 0) (effects (font (size 1.27 1.27)) (hide yes)))
  (pin "1")
  (pin "2"))
 (symbol
  (lib_id "Device:C")
  (at 135.89 55.88 0)
  (unit 1)
  (exclude_from_sim no)
  (in_bom yes)
  (on_board yes)
  (dnp no)
  (fields_autoplaced yes)
  (property "Reference" "C26" (at 139.7 54.6099 0) (effects (font (size 1.27 1.27)) (justify left)))
  (property "Value" "470nF 35v" (at 139.7 57.1499 0) (effects (font (size 1.27 1.27)) (justify left)))
  (property "Footprint" "Capacitor_SMD:C_0402_1005Metric" (at 136.8552 59.69 0) (effects (font (size 1.27 1.27)) (hide yes)))
  (property "Datasheet" "~" (at 135.89 55.88 0) (effects (font (size 1.27 1.27)) (hide yes)))
  (property "Description" "Unpolarized capacitor" (at 135.89 55.88 0) (effects (font (size 1.27 1.27)) (hide yes)))
  (pin "2")
  (pin "1"))
 (symbol
  (lib_id "power:GND")
  (at 96.52 158.75 0)
  (unit 1)
  (exclude_from_sim no)
  (in_bom yes)
  (on_board yes)
  (dnp no)
  (fields_autoplaced yes)
  (property "Reference" "#PWR014" (at 96.52 165.1 0) (effects (font (size 1.27 1.27)) (hide yes)))
  (property "Value" "GND" (at 96.52 163.83 0) (effects (font (size 1.27 1.27))))
  (property "Footprint" "" (at 96.52 158.75 0) (effects (font (size 1.27 1.27)) (hide yes)))
  (property "Datasheet" "" (at 96.52 158.75 0) (effects (font (size 1.27 1.27)) (hide yes)))
  (property "Description" "Power symbol creates a global label with name \"GND\" , ground" (at 96.52 158.75 0) (effects (font (size 1.27 1.27)) (hide yes)))
  (pin "1"))
 (symbol
  (lib_id "power:GND")
  (at 49.53 68.58 0)
  (unit 1)
  (exclude_from_sim no)
  (in_bom yes)
  (on_board yes)
  (dnp no)
  (fields_autoplaced yes)
  (property "Reference" "#PWR013" (at 49.53 74.93 0) (effects (font (size 1.27 1.27)) (hide yes)))
  (property "Value" "GND" (at 49.53 73.66 0) (effects (font (size 1.27 1.27))))
  (property "Footprint" "" (at 49.53 68.58 0) (effects (font (size 1.27 1.27)) (hide yes)))
  (property "Datasheet" "" (at 49.53 68.58 0) (effects (font (size 1.27 1.27)) (hide yes)))
  (property "Description" "Power symbol creates a global label with name \"GND\" , ground" (at 49.53 68.58 0) (effects (font (size 1.27 1.27)) (hide yes)))
  (pin "1"))
 (symbol
  (lib_id "Connector_Generic:Conn_01x01")
  (at 208.28 81.28 0)
  (unit 1)
  (exclude_from_sim no)
  (in_bom yes)
  (on_board yes)
  (dnp no)
  (fields_autoplaced yes)
  (property "Reference" "J4" (at 210.82 80.0099 0) (effects (font (size 1.27 1.27)) (justify left)))
  (property "Value" "WEAPON_A" (at 210.82 82.5499 0) (effects (font (size 1.27 1.27)) (justify left)))
  (property "Footprint" "footprints:WIRE" (at 208.28 81.28 0) (effects (font (size 1.27 1.27)) (hide yes)))
  (property "Datasheet" "~" (at 208.28 81.28 0) (effects (font (size 1.27 1.27)) (hide yes)))
  (property "Description" "Generic connector, single row, 01x01, script generated (kicad-library-utils/schlib/autogen/connector/)" (at 208.28 81.28 0) (effects (font (size 1.27 1.27)) (hide yes)))
  (pin "1"))
 (symbol
  (lib_id "Device:C")
  (at 132.08 36.83 0)
  (unit 1)
  (exclude_from_sim no)
  (in_bom yes)
  (on_board yes)
  (dnp no)
  (fields_autoplaced yes)
  (property "Reference" "C22" (at 135.89 35.5599 0) (effects (font (size 1.27 1.27)) (justify left)))
  (property "Value" "100nF 35v" (at 135.89 38.0999 0) (effects (font (size 1.27 1.27)) (justify left)))
  (property "Footprint" "Capacitor_SMD:C_0402_1005Metric" (at 133.0452 40.64 0) (effects (font (size 1.27 1.27)) (hide yes)))
  (property "Datasheet" "~" (at 132.08 36.83 0) (effects (font (size 1.27 1.27)) (hide yes)))
  (property "Description" "Unpolarized capacitor" (at 132.08 36.83 0) (effects (font (size 1.27 1.27)) (hide yes)))
  (pin "1")
  (pin "2"))
 (symbol
  (lib_id "Connector_Generic:Conn_01x01")
  (at 208.28 104.14 0)
  (unit 1)
  (exclude_from_sim no)
  (in_bom yes)
  (on_board yes)
  (dnp no)
  (fields_autoplaced yes)
  (property "Reference" "J5" (at 210.82 102.8699 0) (effects (font (size 1.27 1.27)) (justify left)))
  (property "Value" "WEAPON_B" (at 210.82 105.4099 0) (effects (font (size 1.27 1.27)) (justify left)))
  (property "Footprint" "footprints:WIRE" (at 208.28 104.14 0) (effects (font (size 1.27 1.27)) (hide yes)))
  (property "Datasheet" "~" (at 208.28 104.14 0) (effects (font (size 1.27 1.27)) (hide yes)))
  (property "Description" "Generic connector, single row, 01x01, script generated (kicad-library-utils/schlib/autogen/connector/)" (at 208.28 104.14 0) (effects (font (size 1.27 1.27)) (hide yes)))
  (pin "1"))
 (symbol
  (lib_id "power:GND")
  (at 132.08 40.64 0)
  (unit 1)
  (exclude_from_sim no)
  (in_bom yes)
  (on_board yes)
  (dnp no)
  (fields_autoplaced yes)
  (property "Reference" "#PWR015" (at 132.08 46.99 0) (effects (font (size 1.27 1.27)) (hide yes)))
  (property "Value" "GND" (at 132.08 45.72 0) (effects (font (size 1.27 1.27))))
  (property "Footprint" "" (at 132.08 40.64 0) (effects (font (size 1.27 1.27)) (hide yes)))
  (property "Datasheet" "" (at 132.08 40.64 0) (effects (font (size 1.27 1.27)) (hide yes)))
  (property "Description" "Power symbol creates a global label with name \"GND\" , ground" (at 132.08 40.64 0) (effects (font (size 1.27 1.27)) (hide yes)))
  (pin "1"))
 (symbol
  (lib_id "Transistor_FET:IRF7480M")
  (at 153.67 121.92 0)
  (unit 1)
  (exclude_from_sim no)
  (in_bom yes)
  (on_board yes)
  (dnp no)
  (fields_autoplaced yes)
  (property "Reference" "Q1" (at 160.02 120.6499 0) (effects (font (size 1.27 1.27)) (justify left)))
  (property "Value" "IRF7480M" (at 160.02 123.1899 0) (effects (font (size 1.27 1.27)) (justify left)))
  (property "Footprint" "Package_DirectFET:DirectFET_ME" (at 158.75 123.825 0) (effects (font (size 1.27 1.27)
    (italic yes)) (justify left) (hide yes)))
  (property "Datasheet" "https://www.infineon.com/dgdl/Infineon-IRF7480M-DS-v01_02-EN.pdf?fileId=5546d462533600a4015355ff8fa41c30" (at 158.75 125.73 0) (effects (font (size 1.27 1.27)) (justify left) (hide yes)))
  (property "Description" "330A Id, 40V Vds, 1.2mOhm Rds, N-Channel MOSFET, DirectFET ME" (at 153.67 121.92 0) (effects (font (size 1.27 1.27)) (hide yes)))
  (pin "3")
  (pin "2")
  (pin "1"))
 (symbol
  (lib_id "Transistor_FET:IRF7480M")
  (at 181.61 86.36 0)
  (unit 1)
  (exclude_from_sim no)
  (in_bom yes)
  (on_board yes)
  (dnp no)
  (fields_autoplaced yes)
  (property "Reference" "Q6" (at 187.96 85.0899 0) (effects (font (size 1.27 1.27)) (justify left)))
  (property "Value" "IRF7480M" (at 187.96 87.6299 0) (effects (font (size 1.27 1.27)) (justify left)))
  (property "Footprint" "Package_DirectFET:DirectFET_ME" (at 186.69 88.265 0) (effects (font (size 1.27 1.27)
    (italic yes)) (justify left) (hide yes)))
  (property "Datasheet" "https://www.infineon.com/dgdl/Infineon-IRF7480M-DS-v01_02-EN.pdf?fileId=5546d462533600a4015355ff8fa41c30" (at 186.69 90.17 0) (effects (font (size 1.27 1.27)) (justify left) (hide yes)))
  (property "Description" "330A Id, 40V Vds, 1.2mOhm Rds, N-Channel MOSFET, DirectFET ME" (at 181.61 86.36 0) (effects (font (size 1.27 1.27)) (hide yes)))
  (pin "3")
  (pin "2")
  (pin "1"))
 (symbol
  (lib_id "Device:C")
  (at 57.15 64.77 0)
  (unit 1)
  (exclude_from_sim no)
  (in_bom yes)
  (on_board yes)
  (dnp no)
  (fields_autoplaced yes)
  (property "Reference" "C21" (at 60.96 63.4999 0) (effects (font (size 1.27 1.27)) (justify left)))
  (property "Value" "1uF 6.3v" (at 60.96 66.0399 0) (effects (font (size 1.27 1.27)) (justify left)))
  (property "Footprint" "Capacitor_SMD:C_0402_1005Metric" (at 58.1152 68.58 0) (effects (font (size 1.27 1.27)) (hide yes)))
  (property "Datasheet" "~" (at 57.15 64.77 0) (effects (font (size 1.27 1.27)) (hide yes)))
  (property "Description" "Unpolarized capacitor" (at 57.15 64.77 0) (effects (font (size 1.27 1.27)) (hide yes)))
  (pin "2")
  (pin "1"))
 (symbol
  (lib_id "Connector_Generic:Conn_01x01")
  (at 208.28 127 0)
  (unit 1)
  (exclude_from_sim no)
  (in_bom yes)
  (on_board yes)
  (dnp no)
  (fields_autoplaced yes)
  (property "Reference" "J6" (at 210.82 125.7299 0) (effects (font (size 1.27 1.27)) (justify left)))
  (property "Value" "WEAPON_C" (at 210.82 128.2699 0) (effects (font (size 1.27 1.27)) (justify left)))
  (property "Footprint" "footprints:WIRE" (at 208.28 127 0) (effects (font (size 1.27 1.27)) (hide yes)))
  (property "Datasheet" "~" (at 208.28 127 0) (effects (font (size 1.27 1.27)) (hide yes)))
  (property "Description" "Generic connector, single row, 01x01, script generated (kicad-library-utils/schlib/autogen/connector/)" (at 208.28 127 0) (effects (font (size 1.27 1.27)) (hide yes)))
  (pin "1"))
 (symbol
  (lib_id "Device:C")
  (at 133.35 121.92 0)
  (unit 1)
  (exclude_from_sim no)
  (in_bom yes)
  (on_board yes)
  (dnp no)
  (fields_autoplaced yes)
  (property "Reference" "C25" (at 137.16 120.6499 0) (effects (font (size 1.27 1.27)) (justify left)))
  (property "Value" "2.2uF 35v" (at 137.16 123.1899 0) (effects (font (size 1.27 1.27)) (justify left)))
  (property "Footprint" "Capacitor_SMD:C_0402_1005Metric" (at 134.3152 125.73 0) (effects (font (size 1.27 1.27)) (hide yes)))
  (property "Datasheet" "~" (at 133.35 121.92 0) (effects (font (size 1.27 1.27)) (hide yes)))
  (property "Description" "Unpolarized capacitor" (at 133.35 121.92 0) (effects (font (size 1.27 1.27)) (hide yes)))
  (pin "1")
  (pin "2"))
 (symbol
  (lib_id "2025-10-25_02-51-20:MCF8329A1IREER")
  (at 73.66 57.15 0)
  (unit 1)
  (exclude_from_sim no)
  (in_bom yes)
  (on_board yes)
  (dnp no)
  (fields_autoplaced yes)
  (property "Reference" "U5" (at 102.4733 46.99 0) (effects (font (size 1.524 1.524)) (justify left)))
  (property "Value" "MCF8329A1IREER" (at 102.4733 49.53 0) (effects (font (size 1.524 1.524)) (justify left)))
  (property "Footprint" "footprints:REE0036A-IPC_A" (at 73.66 57.15 0) (effects (font (size 1.27 1.27)
    (italic yes)) (hide yes)))
  (property "Datasheet" "https://www.ti.com/lit/gpn/mcf8329a" (at 73.66 57.15 0) (effects (font (size 1.27 1.27)
    (italic yes)) (hide yes)))
  (property "Description" "" (at 73.66 57.15 0) (effects (font (size 1.27 1.27)) (hide yes)))
  (pin "11")
  (pin "20")
  (pin "29")
  (pin "12")
  (pin "22")
  (pin "14")
  (pin "36")
  (pin "33")
  (pin "10")
  (pin "1")
  (pin "8")
  (pin "30")
  (pin "15")
  (pin "2")
  (pin "34")
  (pin "24")
  (pin "31")
  (pin "21")
  (pin "9")
  (pin "27")
  (pin "23")
  (pin "18")
  (pin "7")
  (pin "3")
  (pin "26")
  (pin "35")
  (pin "37")
  (pin "32")
  (pin "6")
  (pin "4")
  (pin "25")
  (pin "19")
  (pin "13")
  (pin "5")
  (pin "17")
  (pin "28")
  (pin "16"))
 (symbol
  (lib_id "Device:C")
  (at 133.35 76.2 0)
  (unit 1)
  (exclude_from_sim no)
  (in_bom yes)
  (on_board yes)
  (dnp no)
  (fields_autoplaced yes)
  (property "Reference" "C23" (at 137.16 74.9299 0) (effects (font (size 1.27 1.27)) (justify left)))
  (property "Value" "2.2uF 35v" (at 137.16 77.4699 0) (effects (font (size 1.27 1.27)) (justify left)))
  (property "Footprint" "Capacitor_SMD:C_0402_1005Metric" (at 134.3152 80.01 0) (effects (font (size 1.27 1.27)) (hide yes)))
  (property "Datasheet" "~" (at 133.35 76.2 0) (effects (font (size 1.27 1.27)) (hide yes)))
  (property "Description" "Unpolarized capacitor" (at 133.35 76.2 0) (effects (font (size 1.27 1.27)) (hide yes)))
  (pin "1")
  (pin "2")))
